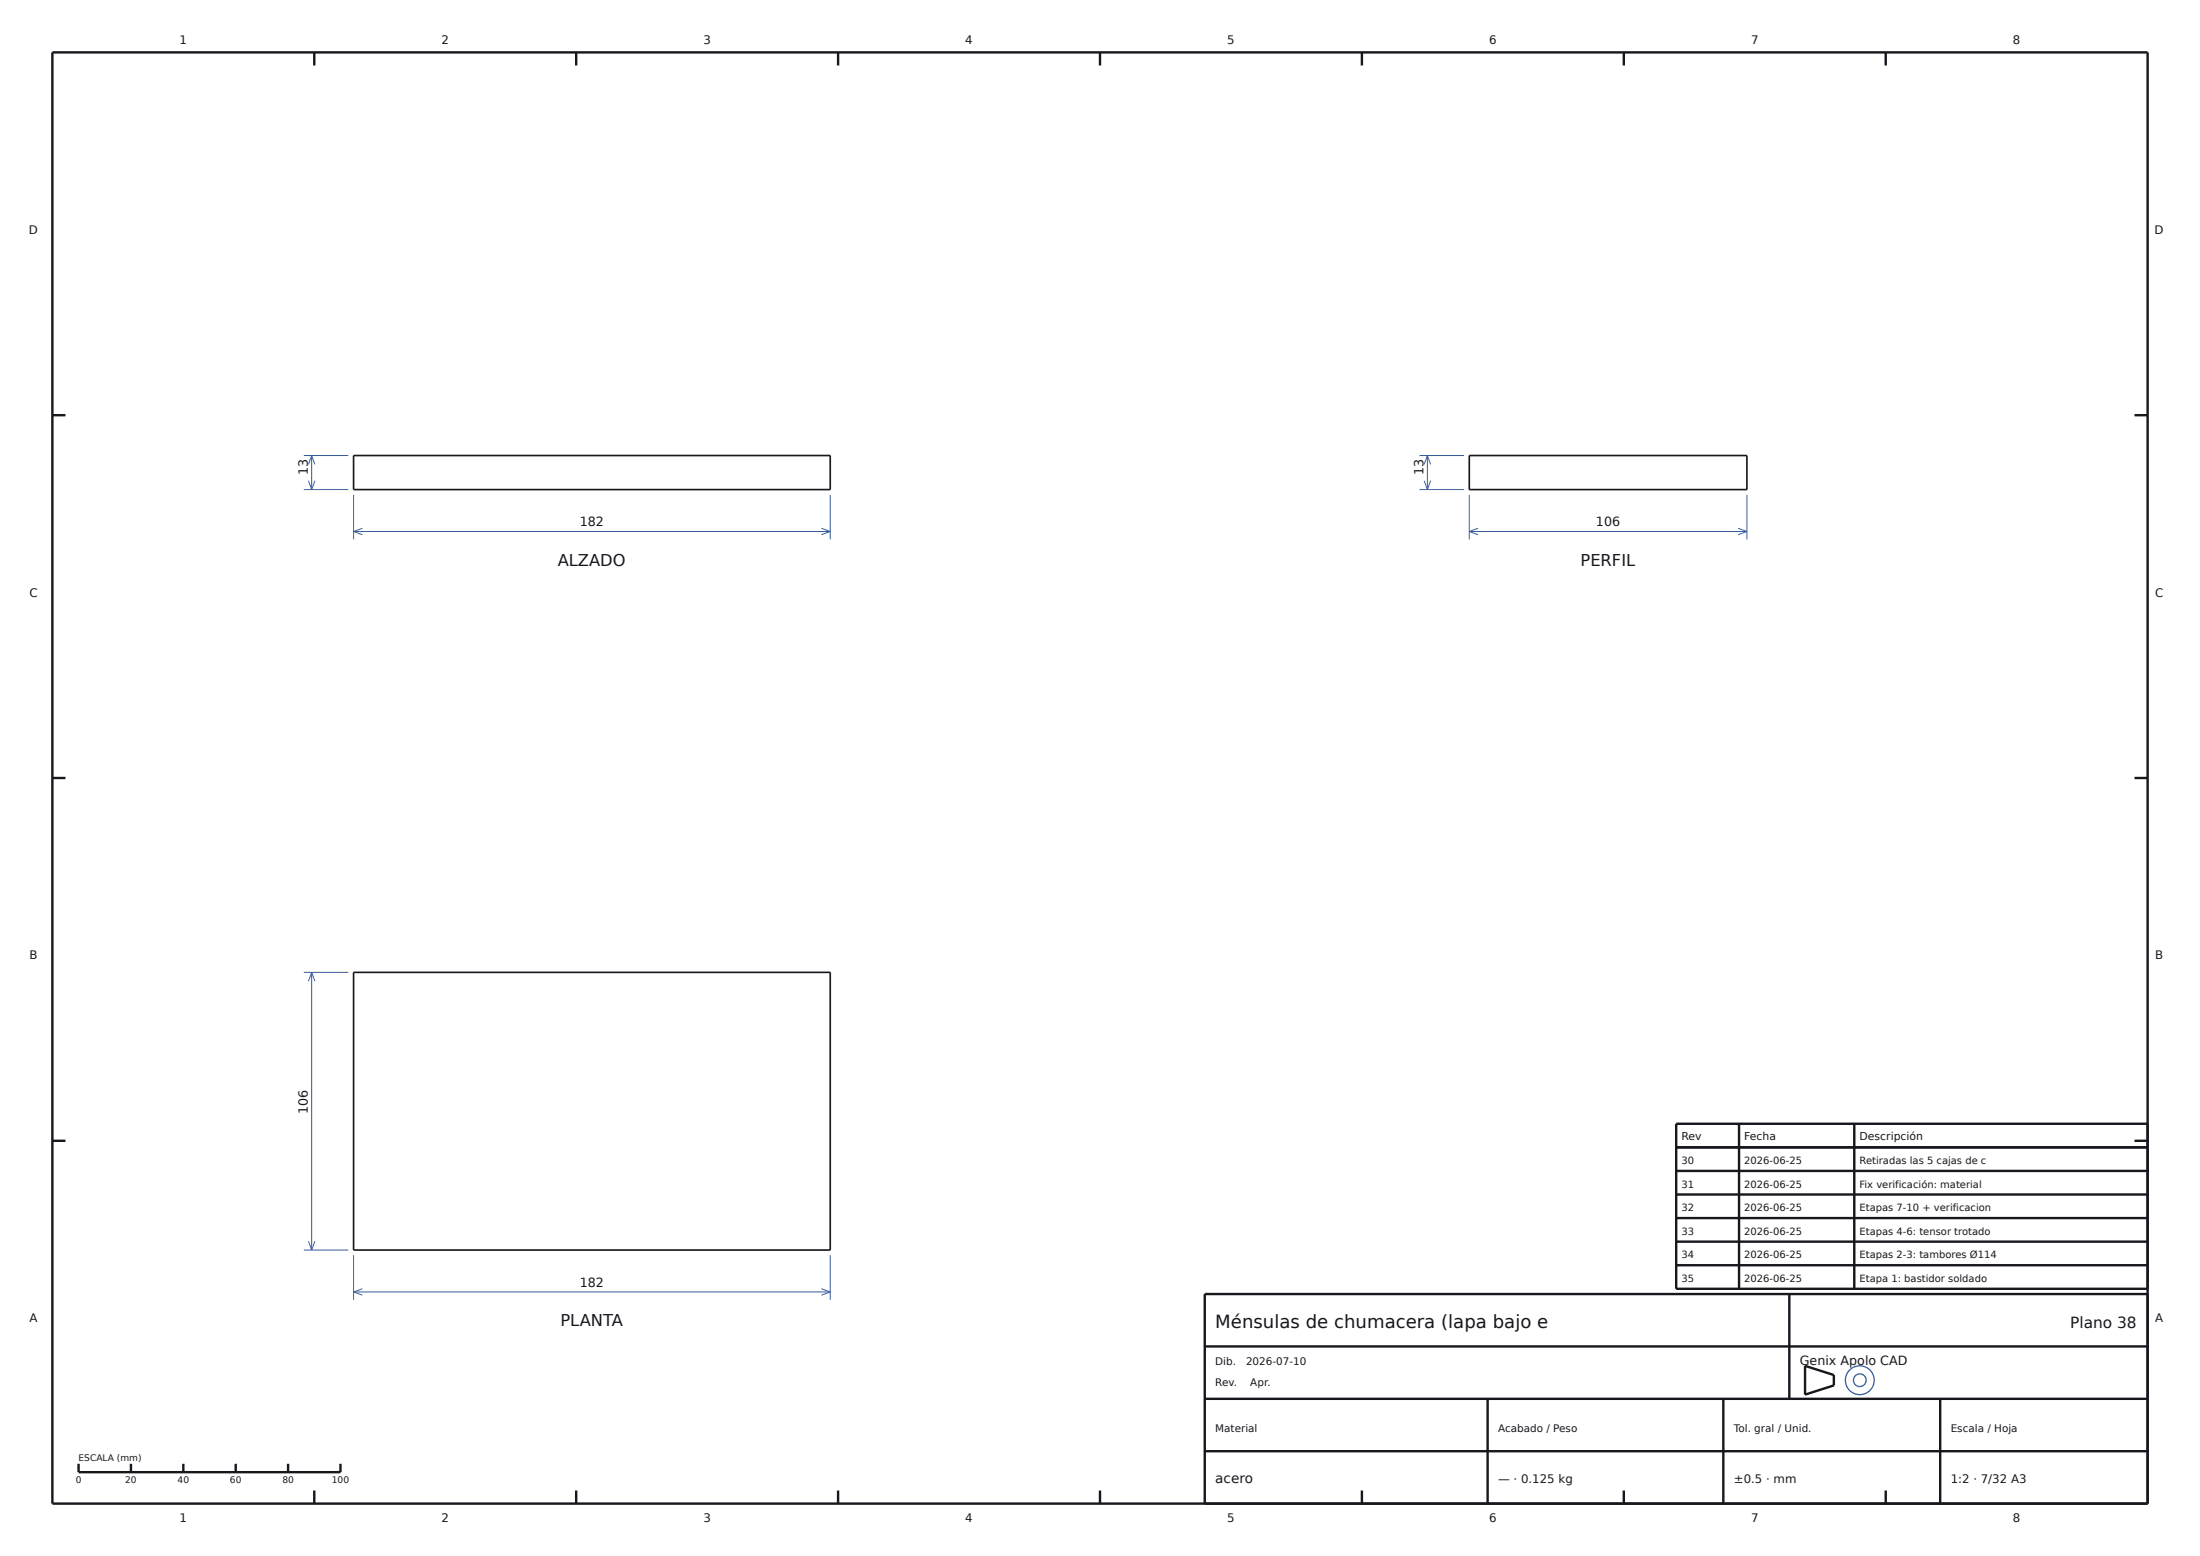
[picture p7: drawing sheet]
<svg xmlns="http://www.w3.org/2000/svg" width="420mm" height="297mm" viewBox="0 0 420 297" stroke-linecap="round" stroke-linejoin="round" font-family="sans-serif">
<g fill="#fdfdfb" stroke="#3a5e9c" stroke-width=".25">
<circle cx="355" cy="263.5" r="2.75"/>
<circle cx="355.1" cy="263.5" r="1.21"/>
</g>
<g fill="none" stroke="#16181d" stroke-width=".46">
<path d="M10 10h400v277h-400zM60 10v2.5M110 10v2.5M160 10v2.5M210 10v2.5M260 10v2.5M310 10v2.5M360 10v2.5M10 79.3h2.5M407.5 79.3h2.5M10 148.5h2.5M407.5 148.5h2.5"/>
<path d="M10 217.8h2.5M320 219h90M332 214.5v31.5M354 214.5v31.5M407.5 217.8h2.5M410 214.5h-90v31.5h90M320 223.5h90M320 228h90M320 232.5h90M320 237h90M230 257h180M320 241.5h90"/>
<path d="M341.6 247v20M410 247h-180v40M15 279.4v1.6h50v-1.6M25 279.4v1.6M35 279.4v1.6M45 279.4v1.6M55 279.4v1.6M230 277h180M230 267h180M284 267v20M329 267v20M344.6 260.7l5.5 1.8v1.9l-5.5 1.8z"/>
<path d="M370.4 267v20M60 284.5v2.5M110 284.5v2.5M160 284.5v2.5M210 284.5v2.5M260 284.5v2.5M310 284.5v2.5M360 284.5v2.5"/>
</g>
<path d="M67.5 87h91v6.5h-91zM280.5 87h53v6.5h-53zM67.5 185.6h91v53h-91z" fill="none" stroke="#16181d" stroke-width=".32"/>
<g fill="none" stroke="#3a5e9c" stroke-width=".19">
<path d="M58 93.5h8.5M58 87h8.5M58.9 91.8l.6 1.7M59.5 87v6.5M59.5 87l.6 1.6M59.5 87l-.6 1.6M60.1 91.8l-.6 1.7M67.5 94.5v8.5M158.5 94.5v8.5M271 93.5h8.5M271 87h8.5M271.9 91.8l.6 1.7"/>
<path d="M272.5 87v6.5M272.5 87l.6 1.6M272.5 87l-.6 1.6M273.1 91.8l-.6 1.7M280.5 94.5v8.5M333.5 94.5v8.5M67.5 101.5h91M67.5 101.5l1.7 .6M69.2 100.8l-1.7 .7M156.8 100.8l1.7 .7M158.5 101.5l-1.7 .6M280.5 101.5h53"/>
<path d="M280.5 101.5l1.7 .6M282.2 100.8l-1.7 .7M331.8 100.8l1.7 .7M333.5 101.5l-1.7 .6M58 185.6h8.5M59.5 185.6v53M59.5 185.6l.6 1.7M59.5 185.6l-.6 1.7M58 238.6h8.5M58.9 236.9l.6 1.7M60.1 236.9l-.6 1.7M67.5 239.6v8.5"/>
<path d="M158.5 239.6v8.5M67.5 246.6h91M67.5 246.6l1.7 .6M69.2 246l-1.7 .6M156.8 246l1.7 .6M158.5 246.6l-1.7 .6"/>
</g>
<text font-size="3.5" fill="#16181d" x="232" y="253.4">Ménsulas de chumacera (lapa bajo e</text>
<g font-size="3.1" fill="#16181d">
<text x="106.5" y="107.9">ALZADO</text>
<text x="301.7" y="107.9">PERFIL</text>
<text x="107" y="253.1">PLANTA</text>
</g>
<text font-size="2.9" fill="#16181d" x="395.2" y="253.4">Plano 38</text>
<text font-size="2.6" fill="#16181d" x="232" y="283">acero</text>
<g font-size="2.4" fill="#16181d">
<text x="58.8" y="90.7" transform="rotate(-90 58.8 90.7)">13</text>
<text x="271.8" y="90.7" transform="rotate(-90 271.8 90.7)">13</text>
<text x="110.7" y="100.5">182</text>
<text x="304.7" y="100.5">106</text>
<text x="58.8" y="212.6" transform="rotate(-90 58.8 212.6)">106</text>
<text x="110.7" y="245.6">182</text>
<text x="343.6" y="260.6">Genix Apolo CAD</text>
</g>
<g font-size="2.2" fill="#16181d">
<text x="34.3" y="8.4">1</text>
<text x="84.3" y="8.4">2</text>
<text x="134.3" y="8.4">3</text>
<text x="184.3" y="8.4">4</text>
<text x="234.3" y="8.4">5</text>
<text x="284.3" y="8.4">6</text>
<text x="334.3" y="8.4">7</text>
<text x="384.3" y="8.4">8</text>
<text x="5.5" y="44.6">D</text>
<text x="411.3" y="44.6">D</text>
<text x="5.6" y="113.9">C</text>
<text x="411.4" y="113.9">C</text>
<text x="5.6" y="183.1">B</text>
<text x="411.4" y="183.1">B</text>
<text x="5.6" y="252.4">A</text>
<text x="411.4" y="252.4">A</text>
<text x="286" y="283">— · 0.125 kg</text>
<text x="331" y="283">±0.5 · mm</text>
<text x="372.4" y="283">1:2 · 7/32 A3</text>
<text x="34.3" y="290.6">1</text>
<text x="84.3" y="290.6">2</text>
<text x="134.3" y="290.6">3</text>
<text x="184.3" y="290.6">4</text>
<text x="234.3" y="290.6">5</text>
<text x="284.3" y="290.6">6</text>
<text x="334.3" y="290.6">7</text>
<text x="384.3" y="290.6">8</text>
</g>
<g font-size="2.1" fill="#16181d">
<text x="321" y="217.6">Rev</text>
<text x="333" y="217.6">Fecha</text>
<text x="355" y="217.6">Descripción</text>
</g>
<g font-size="2" fill="#16181d">
<text x="232" y="260.6">Dib.</text>
<text x="237.9" y="260.6">2026-07-10</text>
<text x="232" y="264.6">Rev.</text>
<text x="238.7" y="264.6">Apr.</text>
<text x="232" y="273.4">Material</text>
<text x="286" y="273.4">Acabado / Peso</text>
<text x="331" y="273.4">Tol. gral / Unid.</text>
<text x="372.4" y="273.4">Escala / Hoja</text>
</g>
<g font-size="1.9" fill="#16181d">
<text x="321" y="222.2">30</text>
<text x="321" y="226.7">31</text>
<text x="333" y="222.2">2026-06-25</text>
<text x="333" y="226.7">2026-06-25</text>
<text x="355" y="222.2">Retiradas las 5 cajas de c</text>
<text x="355" y="226.7">Fix verificación: material</text>
<text x="321" y="231.2">32</text>
<text x="333" y="231.2">2026-06-25</text>
<text x="355" y="231.2">Etapas 7-10 + verificacion</text>
<text x="321" y="235.7">33</text>
<text x="333" y="235.7">2026-06-25</text>
<text x="355" y="235.7">Etapas 4-6: tensor trotado</text>
<text x="321" y="240.2">34</text>
<text x="321" y="244.7">35</text>
<text x="333" y="240.2">2026-06-25</text>
<text x="333" y="244.7">2026-06-25</text>
<text x="355" y="240.2">Etapas 2-3: tambores Ø114</text>
<text x="355" y="244.7">Etapa 1: bastidor soldado</text>
</g>
<g font-size="1.7" fill="#16181d">
<text x="15" y="278.8">ESCALA (mm)</text>
<text x="14.5" y="283">0</text>
<text x="23.9" y="283">20</text>
<text x="33.9" y="283">40</text>
<text x="43.9" y="283">60</text>
<text x="53.9" y="283">80</text>
<text x="63.4" y="283">100</text>
</g>
</svg>
